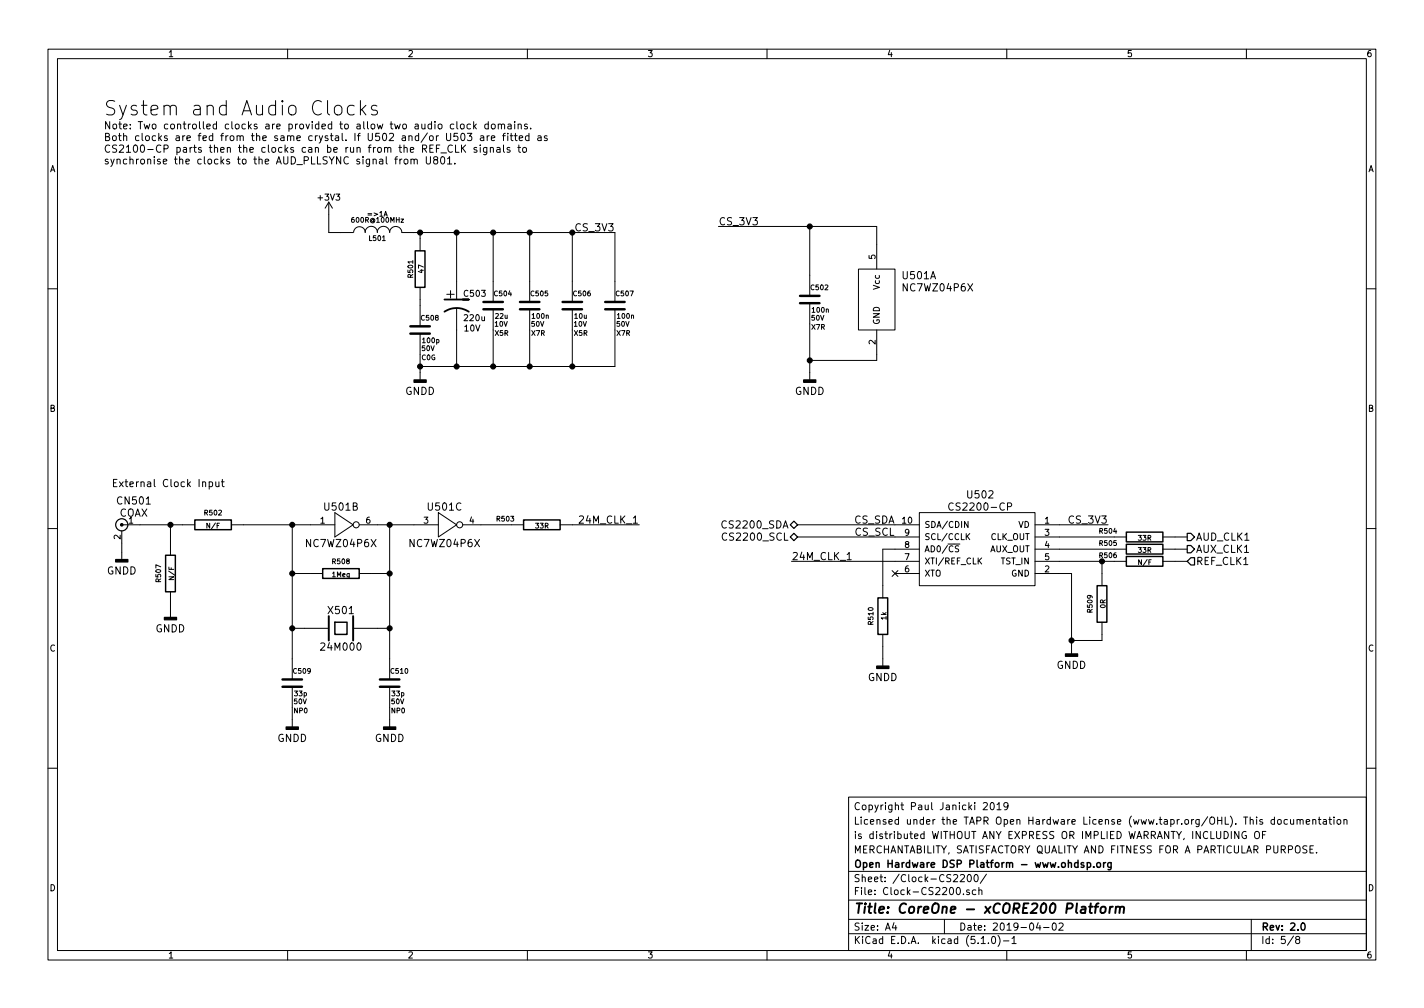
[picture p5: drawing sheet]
EESchema Schematic File Version 4
LIBS:CoreOne-xCORE200-2.0-cache
EELAYER 29 0
EELAYER END
$Descr A4 11693 8268
encoding utf-8
Sheet 5 8
Title "CoreOne - xCORE200 Platform"
Date "2019-04-02"
Rev "2.0"
Comp "Open Hardware DSP Platform - www.ohdsp.org"
Comment1 "MERCHANTABILITY, SATISFACTORY QUALITY AND FITNESS FOR A PARTICULAR PURPOSE."
Comment2 "is distributed WITHOUT ANY EXPRESS OR IMPLIED WARRANTY, INCLUDING OF"
Comment3 "Licensed under the TAPR Open Hardware License (www.tapr.org/OHL). This documentation"
Comment4 "Copyright Paul Janicki 2019"
$EndDescr
$Comp
L power:GNDD #PWR088
U 1 1
P 3450 3050
F 0 "#PWR088" H 3450 2800 60  0001 C CNN
F 1 "GNDD" H 3450 2900 60  0000 C CNN
F 2 "" H 3450 3050 60  0000 C CNN
F 3 "" H 3450 3050 60  0000 C CNN
	1    3450 3050
	1    0    0    -1  
$EndComp
Text Notes 850  950  0    118  ~ 0
System and Audio Clocks
Wire Wire Line
	3450 1900 3450 1950
Wire Wire Line
	3450 2450 3450 2500
Connection ~ 3450 1900
Wire Wire Line
	4050 1900 4050 2300
Connection ~ 4050 1900
Wire Wire Line
	3450 2900 3450 3000
Connection ~ 3450 3000
Wire Wire Line
	4050 3000 4050 2700
Connection ~ 4050 3000
Wire Wire Line
	4350 1900 4350 2300
Wire Wire Line
	4350 3000 4350 2700
Connection ~ 4350 1900
Wire Wire Line
	2700 1750 2700 1900
Wire Wire Line
	2700 1900 2800 1900
Connection ~ 4350 3000
$Comp
L power:GNDD #PWR089
U 1 1
P 1400 5000
F 0 "#PWR089" H 1400 4750 60  0001 C CNN
F 1 "GNDD" H 1400 4850 60  0000 C CNN
F 2 "" H 1400 5000 60  0000 C CNN
F 3 "" H 1400 5000 60  0000 C CNN
	1    1400 5000
	-1   0    0    -1  
$EndComp
Wire Wire Line
	1400 5000 1400 4950
Wire Wire Line
	1400 4450 1400 4300
Wire Wire Line
	1150 4300 1400 4300
$Comp
L MyKiCadLibs-Lib:COAX CN501
U 1 1
P 1150 4300
AR Path="/564D7AB7" Ref="CN501"  Part="1" 
AR Path="/57CE263F/564D7AB7" Ref="CN501"  Part="1" 
F 0 "CN501" H 1200 4500 60  0000 C CNN
F 1 "COAX" H 1200 4400 60  0000 C CNN
F 2 "MyKiCadLibs-Footprints:CONN_SIL_2_1MM" H 1100 4300 60  0001 C CNN
F 3 "" H 1100 4300 60  0000 C CNN
F 4 "1x2 2.54mm pitch pin header - use with 75Ohm coax" H 1150 4300 60  0001 C CNN "Description"
	1    1150 4300
	-1   0    0    -1  
$EndComp
$Comp
L power:GNDD #PWR090
U 1 1
P 1000 4525
F 0 "#PWR090" H 1000 4275 60  0001 C CNN
F 1 "GNDD" H 1000 4375 60  0000 C CNN
F 2 "" H 1000 4525 60  0000 C CNN
F 3 "" H 1000 4525 60  0000 C CNN
	1    1000 4525
	1    0    0    -1  
$EndComp
Wire Wire Line
	1000 4525 1000 4450
Connection ~ 1400 4300
Wire Wire Line
	3750 1900 3750 2300
Connection ~ 3750 1900
Wire Wire Line
	3750 2700 3750 3000
Connection ~ 3750 3000
Text Notes 1850 4000 2    60   ~ 0
External Clock Input
$Comp
L MyKiCadLibs-Lib:CP1 C503
U 1 1
P 3750 2500
F 0 "C503" H 3800 2600 50  0000 L CNN
F 1 "220u" H 3800 2400 50  0000 L CNN
F 2 "MyKiCadLibs-Footprints:CAP-TH-D6.3mmP2.5mm" H 3750 2500 60  0001 C CNN
F 3 "" H 3750 2500 60  0000 C CNN
F 4 "10V" H 3805 2315 50  0000 L CNN "Voltage"
F 5 "2.5mm pitch, 6.3mm diameter" H 3750 2800 40  0001 L CNN "Type"
F 6 "Low impedance aluminium electrolytic capacitor - Panasonic FC, FR or similar" H 3750 2900 40  0001 L CNN "Description"
	1    3750 2500
	1    0    0    -1  
$EndComp
$Comp
L MyKiCadLibs-Lib:INDUCTOR L501
U 1 1
P 3100 1900
F 0 "L501" V 3050 1900 40  0000 C CNN
F 1 "600R@100MHz" V 3200 1900 40  0000 C CNN
F 2 "MyKiCadLibs-Footprints:SMD-0805" H 3100 1900 60  0001 C CNN
F 3 "" H 3100 1900 60  0000 C CNN
F 4 "=>1A" V 3250 1900 40  0000 C CNN "Current"
F 5 "Ferrite bead, current rating 1A or higher, 600R@100MHz" V 3300 1950 40  0001 C CNN "Description"
F 6 "0805" V 3100 1900 60  0001 C CNN "Size"
	1    3100 1900
	0    -1   -1   0   
$EndComp
$Comp
L MyKiCadLibs-Lib:C C508
U 1 1
P 3450 2700
F 0 "C508" H 3450 2800 40  0000 L CNN
F 1 "100p" H 3460 2615 40  0000 L CNN
F 2 "MyKiCadLibs-Footprints:SMD-0805" H 3488 2550 30  0001 C CNN
F 3 "" H 3450 2800 60  0000 C CNN
F 4 "50V" H 3515 2550 40  0000 C CNN "Voltage"
F 5 "C0G" H 3520 2475 40  0000 C CNN "Type"
F 6 "Ceramic capacitor" H 3450 3000 40  0001 L CNN "Description"
F 7 "5%" H 3850 3200 40  0001 C CNN "Tolerance"
F 8 "0805" H 3450 2700 60  0001 C CNN "Size"
	1    3450 2700
	1    0    0    -1  
$EndComp
$Comp
L MyKiCadLibs-Lib:C C504
U 1 1
P 4050 2500
F 0 "C504" H 4050 2600 40  0000 L CNN
F 1 "22u" H 4060 2415 40  0000 L CNN
F 2 "MyKiCadLibs-Footprints:SMD-0805" H 4088 2350 30  0001 C CNN
F 3 "" H 4050 2600 60  0000 C CNN
F 4 "10V" H 4115 2350 40  0000 C CNN "Voltage"
F 5 "X5R" H 4120 2275 40  0000 C CNN "Type"
F 6 "Ceramic capacitor" H 4050 2800 40  0001 L CNN "Description"
F 7 "20%" H 4450 3000 40  0001 C CNN "Tolerance"
F 8 "0805" H 4050 2500 60  0001 C CNN "Size"
	1    4050 2500
	1    0    0    -1  
$EndComp
$Comp
L MyKiCadLibs-Lib:C C505
U 1 1
P 4350 2500
F 0 "C505" H 4350 2600 40  0000 L CNN
F 1 "100n" H 4360 2415 40  0000 L CNN
F 2 "MyKiCadLibs-Footprints:SMD-0805" H 4388 2350 30  0001 C CNN
F 3 "" H 4350 2600 60  0000 C CNN
F 4 "50V" H 4415 2350 40  0000 C CNN "Voltage"
F 5 "X7R" H 4420 2275 40  0000 C CNN "Type"
F 6 "Ceramic capacitor" H 4350 2800 40  0001 L CNN "Description"
F 7 "10%" H 4750 3000 40  0001 C CNN "Tolerance"
F 8 "0805" H 4350 2500 60  0001 C CNN "Size"
	1    4350 2500
	1    0    0    -1  
$EndComp
$Comp
L MyKiCadLibs-Lib:R R507
U 1 1
P 1400 4700
F 0 "R507" V 1300 4700 40  0000 C CNN
F 1 "N/F" V 1407 4701 40  0000 C CNN
F 2 "MyKiCadLibs-Footprints:SMD-0805" V 1330 4700 30  0001 C CNN
F 3 "" V 1320 4700 30  0000 C CNN
F 4 "100mW" V 1500 4700 40  0001 C CNN "Power"
F 5 "Thick or thin film resistor" V 1645 4700 40  0001 C CNN "Description"
F 6 "0805" V 1575 4700 40  0001 C CNN "Size"
F 7 "1%" V 1725 4700 40  0001 C CNN "Tolerance"
	1    1400 4700
	1    0    0    1   
$EndComp
$Comp
L MyKiCadLibs-Lib:R R502
U 1 1
P 1750 4300
F 0 "R502" V 1650 4300 40  0000 C CNN
F 1 "N/F" V 1757 4301 40  0000 C CNN
F 2 "MyKiCadLibs-Footprints:SMD-0805" V 1680 4300 30  0001 C CNN
F 3 "" V 1670 4300 30  0000 C CNN
F 4 "100mW" V 1850 4300 40  0001 C CNN "Power"
F 5 "Thick or thin film resistor" V 1995 4300 40  0001 C CNN "Description"
F 6 "0805" V 1925 4300 40  0001 C CNN "Size"
F 7 "1%" V 2075 4300 40  0001 C CNN "Tolerance"
	1    1750 4300
	0    -1   1    0   
$EndComp
$Comp
L MyKiCadLibs-Lib:R R501
U 1 1
P 3450 2200
F 0 "R501" V 3370 2200 40  0000 C CNN
F 1 "47" V 3457 2201 40  0000 C CNN
F 2 "MyKiCadLibs-Footprints:SMD-0805" V 3380 2200 30  0001 C CNN
F 3 "" V 3370 2200 30  0000 C CNN
F 4 "100mW" V 3550 2200 40  0001 C CNN "Power"
F 5 "Thick or thin film resistor" V 3695 2200 40  0001 C CNN "Description"
F 6 "0805" V 3625 2200 40  0001 C CNN "Size"
F 7 "1%" V 3775 2200 40  0001 C CNN "Tolerance"
	1    3450 2200
	1    0    0    -1  
$EndComp
$Comp
L MyKiCadLibs-Lib:IC-PLL-CS2200-CP U502
U 1 1
P 8700 4300
F 0 "U502" H 9350 4550 60  0000 C CNN
F 1 "CS2200-CP" H 9350 4450 60  0000 C CNN
F 2 "MyKiCadLibs-Footprints:IC-MSOP-10" H 9400 3650 60  0001 C CNN
F 3 "" H 8700 4300 60  0001 C CNN
F 4 "Cirrus Logic CS2200-CP Fractional-N Frequency Synthesizer" H 9400 3750 60  0001 C CNN "Description"
	1    8700 4300
	-1   0    0    -1  
$EndComp
$Comp
L MyKiCadLibs-Lib:C C506
U 1 1
P 4700 2500
F 0 "C506" H 4700 2600 40  0000 L CNN
F 1 "10u" H 4710 2415 40  0000 L CNN
F 2 "MyKiCadLibs-Footprints:SMD-0805" H 4738 2350 30  0001 C CNN
F 3 "" H 4700 2600 60  0000 C CNN
F 4 "10V" H 4765 2350 40  0000 C CNN "Voltage"
F 5 "X5R" H 4770 2275 40  0000 C CNN "Type"
F 6 "Ceramic capacitor" H 4700 2800 40  0001 L CNN "Description"
F 7 "20%" H 5100 3000 40  0001 C CNN "Tolerance"
F 8 "0805" H 4700 2500 60  0001 C CNN "Size"
	1    4700 2500
	1    0    0    -1  
$EndComp
$Comp
L MyKiCadLibs-Lib:C C507
U 1 1
P 5050 2500
F 0 "C507" H 5050 2600 40  0000 L CNN
F 1 "100n" H 5060 2415 40  0000 L CNN
F 2 "MyKiCadLibs-Footprints:SMD-0805" H 5088 2350 30  0001 C CNN
F 3 "" H 5050 2600 60  0000 C CNN
F 4 "50V" H 5115 2350 40  0000 C CNN "Voltage"
F 5 "X7R" H 5120 2275 40  0000 C CNN "Type"
F 6 "Ceramic capacitor" H 5050 2800 40  0001 L CNN "Description"
F 7 "10%" H 5450 3000 40  0001 C CNN "Tolerance"
F 8 "0805" H 5050 2500 60  0001 C CNN "Size"
	1    5050 2500
	1    0    0    -1  
$EndComp
Text HLabel 6550 4300 0    60   BiDi ~ 0
CS2200_SDA
Text HLabel 6550 4400 0    60   BiDi ~ 0
CS2200_SCL
Wire Wire Line
	6550 4300 7350 4300
Wire Wire Line
	6550 4400 7350 4400
$Comp
L MyKiCadLibs-Lib:R R510
U 1 1
P 7250 5050
F 0 "R510" V 7150 5050 40  0000 C CNN
F 1 "1k" V 7257 5051 40  0000 C CNN
F 2 "MyKiCadLibs-Footprints:SMD-0805" V 7180 5050 30  0001 C CNN
F 3 "" V 7170 5050 30  0000 C CNN
F 4 "100mW" V 7350 5050 40  0001 C CNN "Power"
F 5 "Thick or thin film resistor" V 7495 5050 40  0001 C CNN "Description"
F 6 "0805" V 7425 5050 40  0001 C CNN "Size"
F 7 "1%" V 7575 5050 40  0001 C CNN "Tolerance"
	1    7250 5050
	1    0    0    -1  
$EndComp
$Comp
L power:GNDD #PWR091
U 1 1
P 7250 5400
F 0 "#PWR091" H 7250 5150 60  0001 C CNN
F 1 "GNDD" H 7250 5250 60  0000 C CNN
F 2 "" H 7250 5400 60  0000 C CNN
F 3 "" H 7250 5400 60  0000 C CNN
	1    7250 5400
	-1   0    0    -1  
$EndComp
Wire Wire Line
	7250 5400 7250 5300
Wire Wire Line
	7250 4800 7250 4500
Wire Wire Line
	7250 4500 7350 4500
Text Label 7350 4300 2    60   ~ 0
CS_SDA
Text Label 7350 4400 2    60   ~ 0
CS_SCL
$Comp
L power:GNDD #PWR092
U 1 1
P 8800 5300
F 0 "#PWR092" H 8800 5050 60  0001 C CNN
F 1 "GNDD" H 8800 5150 60  0000 C CNN
F 2 "" H 8800 5300 60  0000 C CNN
F 3 "" H 8800 5300 60  0000 C CNN
	1    8800 5300
	-1   0    0    -1  
$EndComp
Wire Wire Line
	8800 4700 8700 4700
$Comp
L MyKiCadLibs-Lib:CRYSTAL X501
U 1 1
P 2800 5150
F 0 "X501" H 2800 5300 60  0000 C CNN
F 1 "24M000" H 2800 5000 60  0000 C CNN
F 2 "MyKiCadLibs-Footprints:XTAL_HC49_TH" H 2800 5150 60  0001 C CNN
F 3 "" H 2800 5300 60  0000 C CNN
F 4 "HC49 24.000MHz Crystal – 30ppm or better – 18pF" H 2800 4950 40  0001 C CNN "Description"
	1    2800 5150
	1    0    0    -1  
$EndComp
$Comp
L MyKiCadLibs-Lib:C C509
U 1 1
P 2400 5600
F 0 "C509" H 2400 5700 40  0000 L CNN
F 1 "33p" H 2410 5515 40  0000 L CNN
F 2 "MyKiCadLibs-Footprints:SMD-0805" H 2438 5450 30  0001 C CNN
F 3 "" H 2400 5700 60  0000 C CNN
F 4 "50V" H 2465 5450 40  0000 C CNN "Voltage"
F 5 "NP0" H 2470 5375 40  0000 C CNN "Type"
F 6 "Ceramic capacitor" H 2400 5900 40  0001 L CNN "Description"
F 7 "5%" H 2800 6100 40  0001 C CNN "Tolerance"
F 8 "0805" H 2400 5600 60  0001 C CNN "Size"
	1    2400 5600
	1    0    0    -1  
$EndComp
$Comp
L MyKiCadLibs-Lib:C C510
U 1 1
P 3200 5600
F 0 "C510" H 3200 5700 40  0000 L CNN
F 1 "33p" H 3210 5515 40  0000 L CNN
F 2 "MyKiCadLibs-Footprints:SMD-0805" H 3238 5450 30  0001 C CNN
F 3 "" H 3200 5700 60  0000 C CNN
F 4 "50V" H 3265 5450 40  0000 C CNN "Voltage"
F 5 "NP0" H 3270 5375 40  0000 C CNN "Type"
F 6 "Ceramic capacitor" H 3200 5900 40  0001 L CNN "Description"
F 7 "5%" H 3600 6100 40  0001 C CNN "Tolerance"
F 8 "0805" H 3200 5600 60  0001 C CNN "Size"
	1    3200 5600
	1    0    0    -1  
$EndComp
Wire Wire Line
	2400 4300 2400 4700
Wire Wire Line
	2400 5150 2500 5150
Wire Wire Line
	3200 5150 3100 5150
Wire Wire Line
	3200 4300 3200 4700
$Comp
L power:GNDD #PWR093
U 1 1
P 3200 5900
F 0 "#PWR093" H 3200 5650 60  0001 C CNN
F 1 "GNDD" H 3200 5750 60  0000 C CNN
F 2 "" H 3200 5900 60  0000 C CNN
F 3 "" H 3200 5900 60  0000 C CNN
	1    3200 5900
	1    0    0    -1  
$EndComp
$Comp
L power:GNDD #PWR094
U 1 1
P 2400 5900
F 0 "#PWR094" H 2400 5650 60  0001 C CNN
F 1 "GNDD" H 2400 5750 60  0000 C CNN
F 2 "" H 2400 5900 60  0000 C CNN
F 3 "" H 2400 5900 60  0000 C CNN
	1    2400 5900
	1    0    0    -1  
$EndComp
Wire Wire Line
	3200 5900 3200 5800
Wire Wire Line
	2400 5900 2400 5800
Connection ~ 3200 5150
Connection ~ 2400 5150
Wire Wire Line
	4700 1900 4700 2300
Wire Wire Line
	5050 1900 5050 2300
Connection ~ 4700 1900
Wire Wire Line
	5050 3000 5050 2700
Wire Wire Line
	4700 2700 4700 3000
Connection ~ 4700 3000
Text Label 5050 1900 2    60   ~ 0
CS_3V3
Text Label 9100 4300 2    60   ~ 0
CS_3V3
Wire Wire Line
	9100 4300 8700 4300
Wire Wire Line
	8800 4700 8800 5250
$Comp
L MyKiCadLibs-Lib:R R509
U 1 1
P 9050 4950
F 0 "R509" V 8950 4950 40  0000 C CNN
F 1 "0R" V 9057 4951 40  0000 C CNN
F 2 "MyKiCadLibs-Footprints:SMD-0805" V 8980 4950 30  0001 C CNN
F 3 "" V 8970 4950 30  0000 C CNN
F 4 "100mW" V 9150 4950 40  0001 C CNN "Power"
F 5 "Thick or thin film resistor" V 9295 4950 40  0001 C CNN "Description"
F 6 "0805" V 9225 4950 40  0001 C CNN "Size"
F 7 "1%" V 9375 4950 40  0001 C CNN "Tolerance"
	1    9050 4950
	1    0    0    -1  
$EndComp
Wire Wire Line
	9050 5200 9050 5250
Wire Wire Line
	9050 5250 8800 5250
Connection ~ 8800 5250
Wire Wire Line
	9050 4700 9050 4600
Wire Wire Line
	8700 4600 9050 4600
Text HLabel 9750 4600 2    60   Input ~ 0
REF_CLK1
$Comp
L MyKiCadLibs-Lib:R R506
U 1 1
P 9400 4600
F 0 "R506" V 9350 4300 40  0000 C CNN
F 1 "N/F" V 9407 4601 40  0000 C CNN
F 2 "MyKiCadLibs-Footprints:SMD-0805" V 9330 4600 30  0001 C CNN
F 3 "" V 9320 4600 30  0000 C CNN
F 4 "100mW" V 9500 4600 40  0001 C CNN "Power"
F 5 "Thick or thin film resistor" V 9645 4600 40  0001 C CNN "Description"
F 6 "0805" V 9575 4600 40  0001 C CNN "Size"
F 7 "1%" V 9725 4600 40  0001 C CNN "Tolerance"
	1    9400 4600
	0    1    1    0   
$EndComp
Wire Wire Line
	9750 4600 9650 4600
Connection ~ 9050 4600
Text HLabel 9750 4500 2    60   Output ~ 0
AUX_CLK1
Text HLabel 9750 4400 2    60   Output ~ 0
AUD_CLK1
$Comp
L MyKiCadLibs-Lib:R R505
U 1 1
P 9400 4500
F 0 "R505" V 9350 4200 40  0000 C CNN
F 1 "33R" V 9407 4501 40  0000 C CNN
F 2 "MyKiCadLibs-Footprints:SMD-0805" V 9330 4500 30  0001 C CNN
F 3 "" V 9320 4500 30  0000 C CNN
F 4 "100mW" V 9500 4500 40  0001 C CNN "Power"
F 5 "Thick or thin film resistor" V 9645 4500 40  0001 C CNN "Description"
F 6 "0805" V 9575 4500 40  0001 C CNN "Size"
F 7 "1%" V 9725 4500 40  0001 C CNN "Tolerance"
	1    9400 4500
	0    1    1    0   
$EndComp
$Comp
L MyKiCadLibs-Lib:R R504
U 1 1
P 9400 4400
F 0 "R504" V 9350 4100 40  0000 C CNN
F 1 "33R" V 9407 4401 40  0000 C CNN
F 2 "MyKiCadLibs-Footprints:SMD-0805" V 9330 4400 30  0001 C CNN
F 3 "" V 9320 4400 30  0000 C CNN
F 4 "100mW" V 9500 4400 40  0001 C CNN "Power"
F 5 "Thick or thin film resistor" V 9645 4400 40  0001 C CNN "Description"
F 6 "0805" V 9575 4400 40  0001 C CNN "Size"
F 7 "1%" V 9725 4400 40  0001 C CNN "Tolerance"
	1    9400 4400
	0    1    1    0   
$EndComp
Wire Wire Line
	9750 4400 9650 4400
Wire Wire Line
	9650 4500 9750 4500
Wire Wire Line
	9150 4400 8700 4400
Wire Wire Line
	8700 4500 9150 4500
$Comp
L MyKiCadLibs-Lib:IC-LOGIC-BUF-NC7WZ04P6X U501
U 1 1
P 7200 2450
F 0 "U501" H 7400 2650 60  0000 L CNN
F 1 "NC7WZ04P6X" H 7400 2550 60  0000 L CNN
F 2 "MyKiCadLibs-Footprints:IC-SC70-6" H 8200 2350 60  0001 C CNN
F 3 "" H 7300 2450 60  0000 C CNN
F 4 "NC7WZ04 TinyLogic UHS Dual Inverter" H 8250 2450 60  0001 C CNN "Description"
	1    7200 2450
	1    0    0    -1  
$EndComp
Wire Wire Line
	2400 4300 2550 4300
Wire Wire Line
	3100 4300 3200 4300
Connection ~ 3200 4300
$Comp
L MyKiCadLibs-Lib:R R508
U 1 1
P 2800 4700
F 0 "R508" V 2700 4700 40  0000 C CNN
F 1 "1Meg" V 2807 4701 40  0000 C CNN
F 2 "MyKiCadLibs-Footprints:SMD-0805" V 2730 4700 30  0001 C CNN
F 3 "" V 2720 4700 30  0000 C CNN
F 4 "100mW" V 2900 4700 40  0001 C CNN "Power"
F 5 "Thick or thin film resistor" V 3045 4700 40  0001 C CNN "Description"
F 6 "0805" V 2975 4700 40  0001 C CNN "Size"
F 7 "1%" V 3125 4700 40  0001 C CNN "Tolerance"
	1    2800 4700
	0    1    1    0   
$EndComp
Wire Wire Line
	3050 4700 3200 4700
Connection ~ 3200 4700
Wire Wire Line
	2550 4700 2400 4700
Connection ~ 2400 4700
$Comp
L MyKiCadLibs-Lib:C C502
U 1 1
P 6650 2450
F 0 "C502" H 6650 2550 40  0000 L CNN
F 1 "100n" H 6660 2365 40  0000 L CNN
F 2 "MyKiCadLibs-Footprints:SMD-0805" H 6688 2300 30  0001 C CNN
F 3 "" H 6650 2550 60  0000 C CNN
F 4 "50V" H 6715 2300 40  0000 C CNN "Voltage"
F 5 "X7R" H 6720 2225 40  0000 C CNN "Type"
F 6 "Ceramic capacitor" H 6650 2750 40  0001 L CNN "Description"
F 7 "10%" H 7050 2950 40  0001 C CNN "Tolerance"
F 8 "0805" H 6650 2450 60  0001 C CNN "Size"
	1    6650 2450
	1    0    0    -1  
$EndComp
Wire Wire Line
	6650 1850 6650 2250
Wire Wire Line
	6650 2650 6650 2950
Text Label 5900 1850 0    60   ~ 0
CS_3V3
Wire Wire Line
	5900 1850 6650 1850
Wire Wire Line
	7200 1850 7200 2000
Connection ~ 6650 1850
$Comp
L power:GNDD #PWR095
U 1 1
P 6650 3050
F 0 "#PWR095" H 6650 2800 60  0001 C CNN
F 1 "GNDD" H 6650 2900 60  0000 C CNN
F 2 "" H 6650 3050 60  0000 C CNN
F 3 "" H 6650 3050 60  0000 C CNN
	1    6650 3050
	1    0    0    -1  
$EndComp
Wire Wire Line
	7200 2950 7200 2900
Connection ~ 6650 2950
NoConn ~ 7350 4700
Text Label 5250 4300 2    60   ~ 0
24M_CLK_1
Wire Wire Line
	6500 4600 7350 4600
$Comp
L MyKiCadLibs-Lib:R R503
U 1 1
P 4450 4300
F 0 "R503" V 4400 4000 40  0000 C CNN
F 1 "33R" V 4457 4301 40  0000 C CNN
F 2 "MyKiCadLibs-Footprints:SMD-0805" V 4380 4300 30  0001 C CNN
F 3 "" V 4370 4300 30  0000 C CNN
F 4 "100mW" V 4550 4300 40  0001 C CNN "Power"
F 5 "Thick or thin film resistor" V 4695 4300 40  0001 C CNN "Description"
F 6 "0805" V 4625 4300 40  0001 C CNN "Size"
F 7 "1%" V 4775 4300 40  0001 C CNN "Tolerance"
	1    4450 4300
	0    1    1    0   
$EndComp
Wire Wire Line
	4700 4300 5250 4300
Wire Wire Line
	3950 4300 4200 4300
Text Label 6500 4600 0    60   ~ 0
24M_CLK_1
$Comp
L power:+3V3 #PWR096
U 1 1
P 2700 1750
F 0 "#PWR096" H 2700 1600 50  0001 C CNN
F 1 "+3V3" H 2700 1890 50  0000 C CNN
F 2 "" H 2700 1750 50  0000 C CNN
F 3 "" H 2700 1750 50  0000 C CNN
	1    2700 1750
	-1   0    0    -1  
$EndComp
Text Notes 850  1350 0    60   ~ 0
Note: Two controlled clocks are provided to allow two audio clock domains.\nBoth clocks are fed from the same crystal. If U502 and/or U503 are fitted as\nCS2100-CP parts then the clocks can be run from the REF_CLK signals to\nsynchronise the clocks to the AUD_PLLSYNC signal from U801.
Wire Wire Line
	3400 1900 3450 1900
Wire Wire Line
	3450 3000 3750 3000
Wire Wire Line
	6650 2950 7200 2950
Wire Wire Line
	3450 1900 3750 1900
Wire Wire Line
	4050 1900 4350 1900
Wire Wire Line
	3450 3000 3450 3050
Wire Wire Line
	4050 3000 4350 3000
Wire Wire Line
	4350 1900 4700 1900
Wire Wire Line
	4350 3000 4700 3000
Wire Wire Line
	1400 4300 1500 4300
Wire Wire Line
	3750 1900 4050 1900
Wire Wire Line
	3750 3000 4050 3000
Wire Wire Line
	3200 5150 3200 5400
Wire Wire Line
	2400 5150 2400 5400
Wire Wire Line
	4700 1900 5050 1900
Wire Wire Line
	4700 3000 5050 3000
Wire Wire Line
	8800 5250 8800 5300
Wire Wire Line
	9050 4600 9150 4600
Wire Wire Line
	3200 4700 3200 5150
Wire Wire Line
	2400 4700 2400 5150
Wire Wire Line
	6650 1850 7200 1850
Wire Wire Line
	6650 2950 6650 3050
Wire Wire Line
	3200 4300 3400 4300
Wire Wire Line
	2000 4300 2400 4300
Connection ~ 2400 4300
$Comp
L MyKiCadLibs-Lib:IC-LOGIC-BUF-NC7WZ04P6X U501
U 3 1
P 3650 4300
F 0 "U501" H 3650 4450 60  0000 C CNN
F 1 "NC7WZ04P6X" H 3650 4150 60  0000 C CNN
F 2 "MyKiCadLibs-Footprints:IC-SC70-6" H 4650 4200 60  0001 C CNN
F 3 "" H 3750 4300 60  0000 C CNN
F 4 "NC7WZ04 TinyLogic UHS Dual Inverter" H 4700 4300 60  0001 C CNN "Description"
	3    3650 4300
	1    0    0    -1  
$EndComp
$Comp
L MyKiCadLibs-Lib:IC-LOGIC-BUF-NC7WZ04P6X U501
U 2 1
P 2800 4300
F 0 "U501" H 2800 4450 60  0000 C CNN
F 1 "NC7WZ04P6X" H 2800 4150 60  0000 C CNN
F 2 "MyKiCadLibs-Footprints:IC-SC70-6" H 3800 4200 60  0001 C CNN
F 3 "" H 2900 4300 60  0000 C CNN
F 4 "NC7WZ04 TinyLogic UHS Dual Inverter" H 3850 4300 60  0001 C CNN "Description"
	2    2800 4300
	1    0    0    -1  
$EndComp
$EndSCHEMATC
